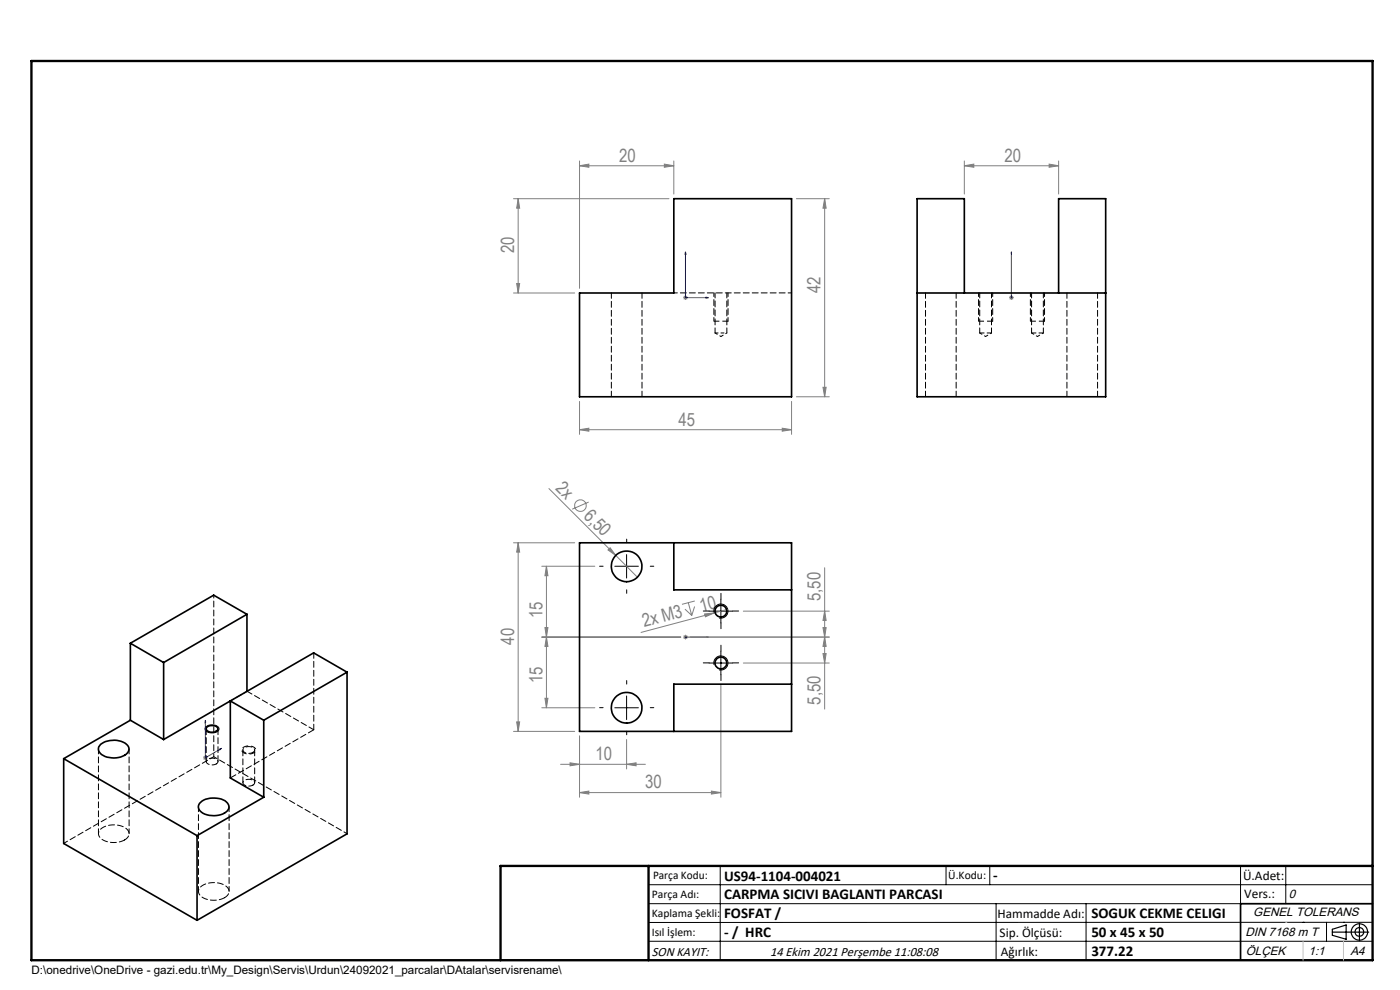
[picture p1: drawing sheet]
<svg xmlns="http://www.w3.org/2000/svg" width="297mm" height="210mm" viewBox="0 0 297 210" stroke-linecap="round" stroke-linejoin="round" font-family="sans-serif">
<g fill="none" stroke="#808080" stroke-width=".21">
<path d="M122.9 35.2l2-.4v.7zM122.9 34.1v27.1M122.9 35.2h20M140.9 34.8l2 .4-2 .3zM142.9 34.1v7.1M204.6 35.2l2-.4v.7zM204.6 35.2h20M204.6 34.1v7.1M222.6 34.8l2 .4-2 .3zM224.6 34.1v7.1M108.9 42.1h33M109.9 42.1l.3 2.1h-.6z"/>
<path d="M109.9 42.1v20.1M168.9 42.1h7M174.9 42.1l.4 2.1h-.7zM174.9 42.1v42.1M108.9 62.2h13M109.6 60.1h.6l-.3 2.1zM144.9 63.1h1M145.1 62.8l.7 .7M145.4 62.6v1M145.8 62.8l-.7 .7M214.1 63.1h1M214.2 62.8l.7 .7"/>
<path d="M214.6 62.6v1M214.9 62.8l-.7 .7M122.9 91.1l2-.3v.7zM122.9 85.2v6.9M122.9 91.1h45M165.9 90.8l2 .3-2 .4zM167.9 85.2v6.9M168.9 84.2h7M174.6 82.2h.7l-.4 2zM108.9 115.1h13M109.9 115.1l.3 2h-.6zM109.9 115.1v40"/>
<path d="M116.5 103.6l14.1 14.2M124.9 106.5l-3.5 1.5M129.4 116.2l1.2 1.6-1.6-1.1zM130.6 117.8l4.6 4.6M114.9 135.1h29.5M114.9 120.1h11.3M115.6 133.1h.6l-.3 2zM115.9 120.1l.3 2h-.6zM115.9 135.1l.3 2h-.6zM115.9 120.1v30M144.9 135.1h1M145.1 134.8l.7 .7"/>
<path d="M145.3 129.2l1.5 1.4M145.4 134.6v1M145.8 134.8l-.7 .7M146 127.8l.8 2.8M146.4 135.1h29.5M147.4 128.6l-.6 2M147.4 127.5l-2.7 .7M149.5 130.2l2-.2-1.9 .8zM154.4 129.2l-18.4 5M157.7 129.6h18.2M174.6 138.6h.7l-.4 2zM174.6 133.1h.7l-.4 2z"/>
<path d="M174.9 135.1l.4 2h-.7zM174.9 129.6l.4 2h-.7zM174.9 120.4v30M108.9 155.1h13M109.6 153.1h.6l-.3 2zM114.9 150.1h11.3M115.6 148.1h.6l-.3 2zM122.9 156.1v13M132.9 156.9v6.2M152.9 145.4v23.7M157.7 140.6h18.2M43.1 160.8h1"/>
<path d="M43.2 160.4l.7 .7M43.6 160.2v1M43.9 160.4l-.7 .7M118.9 162.1h18M120.9 161.8l2 .3-2 .3zM122.9 168.1l2-.3v.6zM122.9 168.1h30M132.9 162.1l2-.3v.6zM150.9 167.8l2 .3-2 .3z"/>
<circle cx="123.1" cy="107.2" r="1.23"/>
</g>
<g fill="none" stroke="#000" stroke-width=".21">
<path d="M132.9 117.6v5M130.4 120.1h5M150.4 129.6h5M151.5 130a1.5 1.5 0 0 1 1.3-1.9 1.5 1.5 0 0 1 1.6 1.7 1.5 1.5 0 0 1-1.9 1.3M152.9 127.1v5M152.9 138.1v5M43.7 154.2a1.98 1.98 0 0 1 2.8 .3 1.29 1.29 0 0 1-1.7 1 .9 .9 0 0 1-1-.3 .9 .9 0 0 1-.1-1zM130.4 150.1h5M132.9 147.6v5M150.4 140.6h5M151.5 141a1.5 1.5 0 0 1 1.3-1.8 1.5 1.5 0 0 1 1.6 1.6 1.5 1.5 0 0 1-1.9 1.3M137.6 187.7h153.6"/>
<path d="M137.6 191.7h153.6M137.6 199.7h153.6M152.8 183.7v20M200.7 183.7v4M210 183.7v4M211.3 191.7v12M230.4 191.7v12M263.2 183.7v20M272.8 183.7v8M276.4 195.6h.1M281.4 195.6v4.1M285 195.6h.1"/>
<path d="M291.2 195.6l-153.6 .1"/>
</g>
<path d="M154.4 68.1h-3M210.6 68.1h-3M221.6 68.1h-3" fill="none" stroke="#000" stroke-width=".21" stroke-dasharray="1.3 .6" stroke-dashoffset=".1" stroke-linecap="butt"/>
<path d="M53.8 158.5a.7 .7 0 0 1 .5 .8 .7 .7 0 0 1-.7 .5 1.59 1.59 0 0 1-2.3-.8 1.89 1.89 0 0 1 2.5-.5" fill="none" stroke="#000" stroke-width=".21" stroke-dasharray="1.3 .6" stroke-dashoffset=".7" stroke-linecap="butt"/>
<g fill="none" stroke="#000" stroke-width=".25">
<path d="M282.6 197.7h7.8M282.6 197.1l3-.9v3l-3-.8zM288.4 195.8v3.8M106.2 203.7h185"/>
<circle cx="288.4" cy="197.7" r="1.74"/>
<circle cx="288.4" cy="197.7" r=".93"/>
</g>
<g fill="none" stroke="#00f" stroke-width=".21">
<path d="M145.4 53.4l.2 .5h-.3zM145.4 53.4v9.7h4.9M214.6 53.4v.5v-.5M214.6 53.4v9.7M149.8 63l.5 .1-.5 .2zM214.6 63v.3zM214.6 63.1h.1M145.3 135.1h.3zM145.4 135.1h.1M145.4 135.1h4.9M150.3 135.1h-.5h.5M43.6 152.8v.4l-.1 .1z"/>
<path d="M43.6 152.8v8l3.4-2.1M46.6 158.8l.4-.1-.4 .4z"/>
</g>
<g fill="none" stroke="#000" stroke-width=".21" stroke-dasharray="15.2 1.3 1.3 1.3">
<path d="M132.9 115.1v-.7M127.9 120.1h-.7M132.9 125.1v.8M137.9 120.1h.8M150.4 129.6h-1.2M152.9 138.1v-1.2M152.9 127.1v-1.2M152.9 132.1v1.3M155.4 129.6h1.3M127.9 150.1h-.7M132.9 145.1v-.7M132.9 155.1v.8"/>
<path d="M137.9 150.1h.8M150.4 140.6h-1.2M152.9 143.1v1.3M155.4 140.6h1.3"/>
</g>
<path d="M151.4 62.1v6M154.4 68.1v-6M207.6 62.1v6M210.6 68.1v-6M218.6 62.1v6M221.6 68.1v-6" fill="none" stroke="#000" stroke-width=".21" stroke-dasharray="1.3 .6" stroke-dashoffset=".5"/>
<path d="M154.4 68.1h.1M210.6 68.1h.1M221.6 68.1h.1" fill="none" stroke="#000" stroke-width=".21" stroke-dasharray="1.3 .6"/>
<path d="M291.2 191.7h-28v12" fill="none" stroke="#000" stroke-width=".35"/>
<path d="M6.7 12.9h284.5v190.8h-284.5zM137.6 183.7v20M291.2 183.7h-185v20" fill="none" stroke="#000" stroke-width=".5"/>
<path d="M276.4 199.7v4M285 199.7v4" fill="none" stroke="#c0c0c0" stroke-width=".21"/>
<path d="M272.8 195.6h.1" fill="none" stroke="#c0c0c0" stroke-width=".25"/>
<g fill="#00f">
<path d="M149.8 135.1h.5zM145.3 135.1h.3z"/>
<path d="M214.6 63v.3zM214.6 53.4v.5z"/>
<path d="M149.8 63l.5 .1-.5 .2zM145.4 53.4l.2 .5h-.3z"/>
<path d="M46.6 158.8l.4-.1-.4 .4zM43.6 152.8v.4l-.1 .1z"/>
</g>
<g fill="#808080">
<path d="M129.4 116.2l1.2 1.6-1.6-1.1z"/>
<path d="M149.5 130.2l2-.2-1.9 .8z"/>
<path d="M140.9 34.8l2 .4-2 .3zM122.9 35.2l2-.4v.7z"/>
<path d="M122.9 91.1l2-.3v.7zM165.9 90.8l2 .3-2 .4z"/>
<path d="M150.9 167.8l2 .3-2 .3zM122.9 168.1l2-.3v.6zM132.9 162.1l2-.3v.6zM120.9 161.8l2 .3-2 .3z"/>
<path d="M174.6 138.6h.7l-.4 2zM174.9 135.1l.4 2h-.7zM109.6 60.1h.6l-.3 2.1zM109.9 42.1l.3 2.1h-.6z"/>
<path d="M115.9 120.1l.3 2h-.6zM115.6 133.1h.6l-.3 2zM115.9 135.1l.3 2h-.6zM115.6 148.1h.6l-.3 2zM174.9 129.6l.4 2h-.7zM174.6 133.1h.7l-.4 2zM109.9 115.1l.3 2h-.6zM109.6 153.1h.6l-.3 2zM174.9 42.1l.4 2.1h-.7zM174.6 82.2h.7l-.4 2z"/>
<path d="M204.6 35.2l2-.4v.7zM222.6 34.8l2 .4-2 .3z"/>
</g>
<g fill="none" stroke="#000" stroke-width=".35">
<path d="M142.9 42.1h25v42.1h-45v-22h20zM194.6 62.2h40M204.6 62.2v-20.1h-10v42.1h40v-42.1h-10v20.1M122.9 115.1h45v40h-45zM142.9 115.1v10h25M27.7 136.4l7 4.1M27.7 136.4v16.4M52.4 130.3l-17.7 10.2M52.4 130.3l-7.1-4-17.6 10.1M52.4 130.3v16.3M21.3 157.9a4.6 4.6 0 0 1 5.8 .2 1.45 1.45 0 0 1-1.1 2.3 4.5 4.5 0 0 1-4.9-.8l-.1-.3a1.24 1.24 0 0 1 .3-1.4zM27.7 152.8l7 4.1"/>
<path d="M27.7 152.8l-14.2 8.1M34.7 140.5v16.4M43.8 154.3a1.7 1.7 0 0 1 2.4 .2 1.29 1.29 0 0 1-2 .6l-.4-.2zM48.9 148.7v16.3l7.1 4.1M48.9 148.7l-14.2 8.2M48.9 148.7l7.1 4.1M56 152.8v16.3M73.6 142.6v34.3l-31.8 18.3M73.6 142.6l-17.6 10.2M73.6 142.6l-7.1-4.1-17.6 10.2M167.9 145.1h-25v10M13.5 160.9l28.3 16.4"/>
<path d="M13.5 160.9v18l28.3 16.3M41.8 177.3v17.9M42.6 170.2a4.6 4.6 0 0 1 5.7 .1 1.32 1.32 0 0 1-.7 2.2 4.8 4.8 0 0 1-5.1-.4l-.2-.3a1.18 1.18 0 0 1 .3-1.6zM56 169.1l-14.2 8.2"/>
<circle cx="132.9" cy="120.1" r="3.3"/>
<circle cx="152.9" cy="129.6" r="1.24"/>
<circle cx="132.9" cy="150.1" r="3.2"/>
<circle cx="152.9" cy="140.6" r="1.24"/>
</g>
<path d="M142.9 62.1h25M52.4 146.6l-3.5 2.1M73.6 176.8l-28.2-16.3" fill="none" stroke="#000" stroke-width=".21" stroke-dasharray="1.3 .6" stroke-dashoffset=".5"/>
<path d="M151.7 70.6h1.2M152.9 70.6h1.3M45.4 126.2v34.3" fill="none" stroke="#000" stroke-width=".21" stroke-dasharray="1.3 .6" stroke-dashoffset=".6"/>
<path d="M129.7 62.1v22M196.3 62.1v22M226.3 62.1v22M136.2 84.1v-22M202.8 84.1v-22M232.8 84.1v-22M66.6 154.8l-14.2-8.2M66.6 154.8v-16.3M26.4 178.2a1.45 1.45 0 0 0 1-1.5 1.45 1.45 0 0 0-1.2-1.3 4.6 4.6 0 0 0-5.1 .7 1.39 1.39 0 0 0 .8 2.1 5.1 5.1 0 0 0 4.5 0M47.6 190.4a1.45 1.45 0 0 0 1-1.5 1.45 1.45 0 0 0-1.2-1.3 4.6 4.6 0 0 0-5 .8 1.39 1.39 0 0 0 .7 2.1 5.1 5.1 0 0 0 4.5-.1" fill="none" stroke="#000" stroke-width=".21" stroke-dasharray="1.3 .6" stroke-dashoffset=".1"/>
<path d="M151.7 62.1v8.5M154.2 70.6v-8.5M207.8 62.1v8.5M210.3 70.6v-8.5M218.8 62.1v8.5M221.3 70.6v-8.5M20.9 158.9v17.9M27.4 176.8v-17.9M42.1 171.1v18M48.6 189.1v-18" fill="none" stroke="#000" stroke-width=".21" stroke-dasharray="1.3 .6" stroke-dashoffset=".2"/>
<path d="M151.7 70.6l1.2 .8M152.9 71.4l1.3-.8M207.8 70.6l1.3 .8M209.1 71.4l1.2-.8M218.8 70.6l1.3 .8M220.1 71.4l1.2-.8" fill="none" stroke="#000" stroke-width=".21" stroke-dasharray="1.3 .6" stroke-dashoffset=".7"/>
<path d="M207.8 70.6h2.5M218.8 70.6h2.5M53.7 159.6a.64 .64 0 0 0 .3-.8 .64 .64 0 0 0-.8-.4 1.23 1.23 0 0 0-1.7 .8 1.52 1.52 0 0 0 2.2 .4M45.9 162a.64 .64 0 0 0 .3-.8 .64 .64 0 0 0-.8-.3 1.23 1.23 0 0 0-1.6 .7 1.52 1.52 0 0 0 2.1 .4M53.7 166.5a.64 .64 0 0 0 .3-.8 .64 .64 0 0 0-.8-.4 1.23 1.23 0 0 0-1.7 .8 1.52 1.52 0 0 0 2.2 .4" fill="none" stroke="#000" stroke-width=".21" stroke-dasharray="1.3 .6" stroke-dashoffset=".3"/>
<path d="M43.7 154.6v6.9M51.5 159.1v6.9M52.4 146.6h.1M46.2 161.5v-6.9M48.9 165l17.7-10.2M54 166v-6.9" fill="none" stroke="#000" stroke-width=".21" stroke-dasharray="1.3 .6"/>
<path d="M45.4 160.5l-31.9 18.4" fill="none" stroke="#000" stroke-width=".21" stroke-dasharray="1.3 .6" stroke-dashoffset=".4"/>
<g font-size="3.9" fill="#808080">
<text x="131.3" y="34.3">20</text>
<text x="213.1" y="34.3">20</text>
<text x="109.1" y="53.7" transform="rotate(-90 109.1 53.7)">20</text>
<text x="174.1" y="62.1" transform="rotate(-90 174.1 62.1)">42</text>
<text x="143.9" y="90.3">45</text>
<text x="117.7" y="103.7" transform="rotate(45 117.7 103.7)">2x</text>
<text x="123.6" y="109.6" transform="rotate(45 123.6 109.6)">6,50</text>
<text x="115.1" y="131.1" transform="rotate(-90 115.1 131.1)">15</text>
<text x="148.8" y="129.8" transform="rotate(-15 148.8 129.8)">10</text>
<text x="174.1" y="127.5" transform="rotate(-90 174.1 127.5)">5,50</text>
<text x="109.1" y="136.8" transform="rotate(-90 109.1 136.8)">40</text>
<text x="136.6" y="133.1" transform="rotate(-15 136.6 133.1)">2x M3</text>
<text x="115.1" y="144.9" transform="rotate(-90 115.1 144.9)">15</text>
<text x="174.1" y="149.5" transform="rotate(-90 174.1 149.5)">5,50</text>
<text x="126.3" y="161.2">10</text>
<text x="136.9" y="167.2">30</text>
</g>
<g font-size="3.2">
<text x="153.6" y="186.8">US94-1104-004021</text>
<text x="153.6" y="190.8">CARPMA SICIVI BAGLANTI PARCASI</text>
<text x="210.7" y="186.6">-</text>
<text x="153.6" y="194.8">FOSFAT /</text>
<text x="231.5" y="194.8">SOGUK CEKME CELIGI</text>
<text x="153.6" y="198.8">- / HRC</text>
<text x="231.5" y="198.7">50 x 45 x 50</text>
<text x="231.5" y="202.8">377.22</text>
</g>
<g font-size="2.8">
<text x="263.7" y="186.7">Ü.Adet:</text>
<text x="263.9" y="190.5">Vers.:</text>
<text x="211.6" y="194.8">Hammadde Adı:</text>
<text x="138.3" y="202.8">SON KAYIT:</text>
<text x="163.4" y="202.8">14 Ekim 2021 Perşembe 11:08:08</text>
<text x="212.1" y="198.7">Sip. Ölçüsü:</text>
<text x="212.3" y="202.7">Ağırlık:</text>
</g>
<g font-size="2.6">
<text x="273.4" y="190.4">0</text>
<text x="265.9" y="194.4">GENEL TOLERANS</text>
<text x="264.2" y="198.5">DIN 7168 m T</text>
<text x="264.3" y="202.6">ÖLÇEK</text>
<text x="277.6" y="202.6">1:1</text>
<text x="286.5" y="202.6">A4</text>
</g>
<g font-size="2.5">
<text x="138.3" y="190.5">Parça Adı:</text>
<text x="138.5" y="186.5">Parça Kodu:</text>
<text x="201.2" y="186.5">Ü.Kodu:</text>
<text x="138.3" y="194.5">Kaplama Şekli:</text>
<text x="138.3" y="198.6">Isıl İşlem:</text>
<text x="6.7" y="206.7">D:\onedrive\OneDrive - gazi.edu.tr\My_Design\Servis\Urdun\24092021_parcalar\DAtalar\servisrename\</text>
</g>
</svg>
